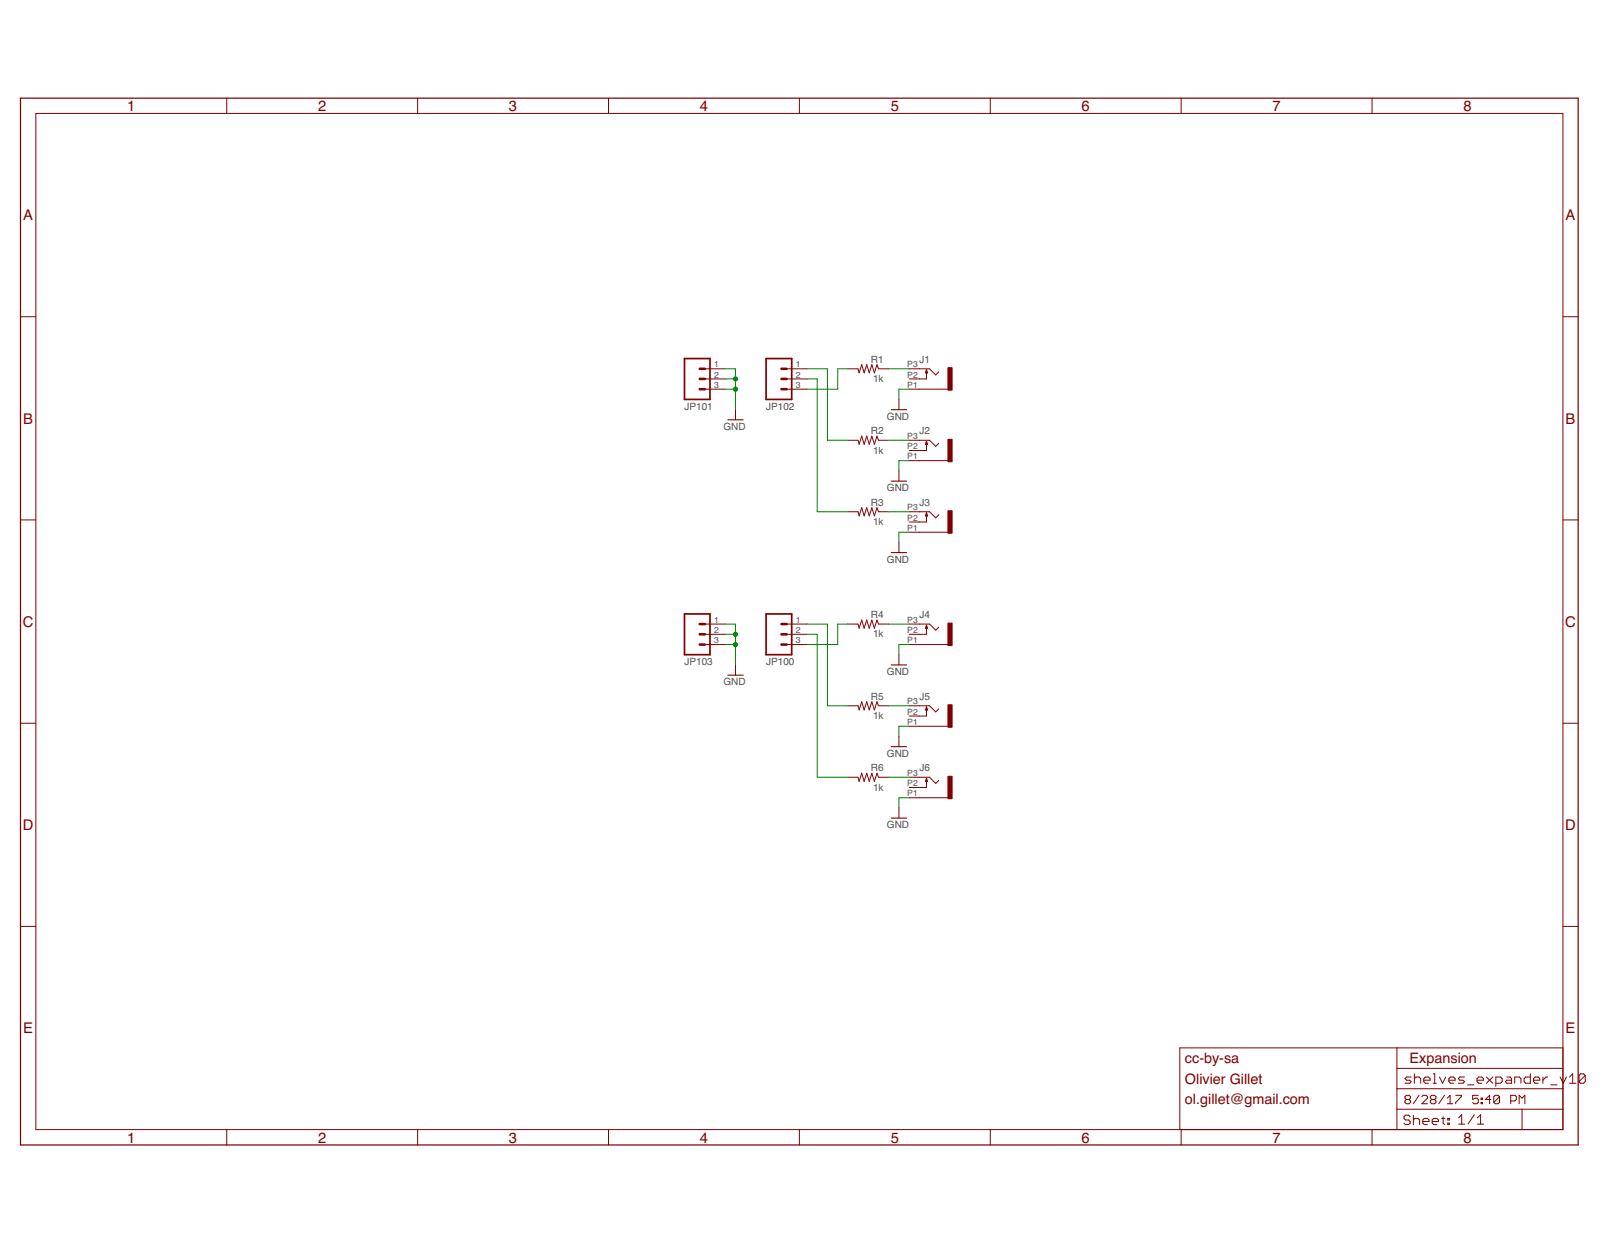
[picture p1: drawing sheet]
<svg xmlns="http://www.w3.org/2000/svg" width="279mm" height="216mm" viewBox="0 0 279 216" stroke-linecap="round" stroke-linejoin="round" font-family="sans-serif">
<g fill="none" stroke="#800000" stroke-width=".17">
<path d="M6.2 19.7h265v176.3h-265zM39.3 17v2.7M72.5 17v2.7M105.6 17v2.7M138.7 17v2.7M171.9 17v2.7M205 17v2.7M238.1 17v2.7M3.6 55h2.6M271.2 55h2.7M122.3 64h3.6M122.3 65.8h3.6"/>
<path d="M122.3 67.5h3.6M127.6 71.1v1.8M136.5 64h3.5M136.5 65.8h3.5M136.5 67.5h3.5M147.1 64h1.8l.2 .7 .4-1.4 .5 1.4 .4-1.4 .5 1.4 .4-1.4 .4 1.4 .5-1.4 .3 .7h1.7M147.1 76.4h1.8l.2 .7 .4-1.4 .5 1.4 .4-1.4 .5 1.4 .4-1.4 .4 1.4 .5-1.4 .3 .7h1.7M156 69.3v1.8M157.8 64h3.5l1.1 1.1 .5-.6M157.8 67.5h6.7M157.8 76.4h3.5l1.1 1.1 .5-.6M157.8 79.9h6.7"/>
<path d="M160.8 64.2v1.6h-3M160.8 76.6v1.6h-3M3.6 90.2h2.6M147.1 88.8h1.8l.2 .7 .4-1.4 .5 1.4 .4-1.4 .5 1.4 .4-1.4 .4 1.4 .5-1.4 .3 .7h1.7M156 81.7v1.8M156 94.1v1.8M157.8 88.8h3.5l1.1 1.1 .5-.6M157.8 92.4h6.7M160.8 89v1.6h-3M271.2 90.2h2.7M122.3 108.3h3.6M122.3 110.1h3.6"/>
<path d="M122.3 111.9h3.6M127.6 115.4v1.8M136.5 108.3h3.5M136.5 110.1h3.5M136.5 111.9h3.5M147.1 108.3h1.8l.2 .7 .4-1.4 .5 1.4 .4-1.4 .5 1.4 .4-1.4 .4 1.4 .5-1.4 .3 .7h1.7M156 113.6v1.8M157.8 108.3h3.5l1.1 1.1 .5-.6M157.8 111.9h6.7M160.8 108.5v1.6h-3M3.6 125.5h2.6M147.1 122.5h1.8l.2 .7 .4-1.4 .5 1.4 .4-1.4 .5 1.4 .4-1.4 .4 1.4 .5-1.4 .3 .7h1.7"/>
<path d="M147.1 134.9h1.8l.2 .7 .4-1.4 .5 1.4 .4-1.4 .5 1.4 .4-1.4 .4 1.4 .5-1.4 .3 .7h1.7M156 127.8v1.8M157.8 122.5h3.5l1.1 1 .5-.5M157.8 126h6.7M157.8 134.9h3.5l1.1 1.1 .5-.6M157.8 138.5h6.7M160.8 122.7v1.6h-3M160.8 135.1v1.6h-3M271.2 125.5h2.7M156 140.2v1.8M3.6 160.8h2.6M271.2 160.8h2.7"/>
<path d="M39.3 196v2.7M72.5 196v2.7M105.6 196v2.7M138.7 196v2.7M171.9 196v2.7M205 196v2.7M238.1 196v2.7M242.4 192.5h28.8M242.4 181.9v14.1M242.4 189h28.8M242.4 185.4h28.8M244.1 190.8l-.3-.2v-.3l.3-.2h.4l.3 .2v.3l-.3 .2"/>
<path d="M244.1 190.8l-.3 .3v.2l.3 .3h.4l.3-.3v-.2l-.3-.3M244.1 190.8h.4M244.7 193.8l-.2-.3h-.6l-.3 .3v.3l.3 .3h.6l.2 .2v.3l-.2 .3h-.6l-.3-.3M244.9 186.9h-.8l-.3 .3 .3 .3h.5l.3 .2-.3 .3h-.8M245.3 193.5v1.7M245.3 194.4l.3-.3h.5l.3 .3v.8M245.4 187.2l.3-.3h.6l.2 .3v.8M245.4 186.4v1.6M246.3 190.1l-1 1.5M246.7 190.3l.3-.2h.5l.2 .2v.3l-1 1h1M246.9 194.6h1.1v-.2l-.3-.3h-.5l-.3 .3v.5l.3 .3h.5M247.1 187.5h1.1v-.3l-.3-.3h-.5l-.3 .3v.5l.3 .3h.5"/>
<path d="M248.5 190.8l-.3-.2v-.3l.3-.2h.5l.2 .2v.3l-.2 .2M248.5 190.8l-.3 .3v.2l.3 .3h.5l.2-.3v-.2l-.2-.3M248.5 190.8h.5M248.5 194.6h1.1v-.2l-.2-.3h-.6l-.3 .3v.5l.3 .3h.6M248.7 188h.6M248.7 186.4h.3v1.6M249.8 186.9l.5 1.1 .6-1.1M250.2 194.1h.5M250.4 193.8v1.1l.3 .3M250.7 190.1l-1 1.5M251.2 191.6h.9M251.2 190.6l.5-.5v1.5"/>
<path d="M251.2 194.1h.3v.3h-.3zM251.2 194.9h.3v.3h-.3zM251.4 187.5h1.1v-.3l-.3-.3h-.5l-.3 .3v.5l.3 .3h.5M252.6 190.1h1v.2l-1 1v.3M253.1 194l.6-.5v1.6M253.1 195.1h1.1M254.1 186.9h-.8l-.2 .3 .2 .3h.6l.2 .2-.2 .3h-.8M254.7 188.3h1.1M255.8 193.5l-1 1.6M256.3 187.5h1.1v-.3l-.2-.3h-.6l-.3 .3v.5l.3 .3h.6M256.4 195.1h1.1M256.4 194l.5-.5v1.6"/>
<path d="M256.5 190.1h-.9v.7l.5-.2h.2l.2 .2v.5l-.2 .3h-.5l-.2-.3M257 191.3h.3v.3h-.3zM257 190.6h.3v.2h-.3zM258 186.9l1.1 1.1M258.7 190.8h-.9l.7-.7v1.5M259.1 186.9l-1.1 1.1M259.6 188h.8l.3-.3v-.5l-.3-.3h-.8v1.7M260.2 190.3l-.2-.2h-.5l-.3 .2v1M260.2 190.3v1l-.2 .3h-.5l-.3-.3M260.2 190.3l-1 1M261.5 186.9h.5l.3 .3v.8h-.8l-.3-.3 .3-.2h.8M262.2 191.1h.7l.2-.3v-.5l-.2-.2h-.7v1.5"/>
<path d="M262.9 188v-1.1h.8l.2 .3v.8M263.6 191.6v-1.5l.5 .5 .5-.5v1.5M264.1 192.5v3.5M265.6 186.4v1.6h-.8l-.3-.3v-.5l.3-.3h.8M266.1 187.5h1.1v-.3l-.3-.3h-.5l-.3 .3v.5l.3 .3h.5M267.8 186.9v1.1M268.6 186.9h-.3l-.5 .6M269.1 188.3h1.1M270.7 186.9l.6 1.1 .5-1.1M271.2 181.9h-66.5v14.1M272.4 188h1.1M272.4 186.9l.5-.5v1.6"/>
<path d="M275.1 186.6v1.1l-.3 .3h-.5l-.3-.3M275.1 186.6l-.3-.2h-.5l-.3 .2v1.1M275.1 186.6l-1.1 1.1"/>
</g>
<path d="M3.6 17h270.3v181.7h-270.3z" fill="none" stroke="#800000" stroke-width=".21"/>
<g fill="none" stroke="#800000" stroke-width=".19">
<path d="M126.3 72.9h2.7M154.7 71.1h2.6M160.8 64.2l.2 .5h-.4zM160.8 76.6l.2 .5h-.4zM154.7 83.5h2.6M154.7 95.9h2.6M160.8 89l.2 .5h-.4zM126.3 117.2h2.7M154.7 115.4h2.6M160.8 108.5l.2 .5h-.4zM154.7 129.6h2.6M160.8 122.7l.2 .5h-.4z"/>
<path d="M160.8 135.1l.2 .5h-.4zM154.7 142h2.6"/>
</g>
<g fill="#800000" stroke="#800000" stroke-width=".17">
<path d="M164.5 63.8h.7v3.9h-.7z"/>
<path d="M164.5 122.3h.7v3.9h-.7z"/>
<path d="M164.5 134.7h.7v3.9h-.7z"/>
<path d="M164.5 108.1h.7v3.9h-.7z"/>
<path d="M164.5 76.2h.7v3.9h-.7z"/>
<path d="M164.5 88.6h.7v3.9h-.7z"/>
</g>
<path d="M118.8 62.2h4.4v7.1h-4.4zM132.9 62.2h4.5v7.1h-4.5zM118.8 106.6h4.4v7h-4.4zM132.9 106.6h4.5v7h-4.5z" fill="none" stroke="#800000" stroke-width=".3"/>
<path d="M121.4 67.5h.9M121.4 65.8h.9M121.4 64h.9M135.6 67.5h.9M135.6 65.8h.9M135.6 64h.9M121.4 111.9h.9M121.4 110.1h.9M121.4 108.3h.9M135.6 111.9h.9M135.6 110.1h.9M135.6 108.3h.9" fill="none" stroke="#800000" stroke-width=".44"/>
<g fill="none" stroke="#008000" stroke-width=".17">
<path d="M125.9 64h1.7v7.1M125.9 65.8h1.7M125.9 67.5h1.7M140 64h3.6v12.4h3.5M140 65.8h1.8v23h5.3M147.1 64h-1.7v3.5h-5.4M154.2 64h3.6M154.2 76.4h3.6M157.8 67.5h-1.8v1.8M157.8 79.9h-1.8v1.8M154.2 88.8h3.6M157.8 92.4h-1.8v1.7"/>
<path d="M125.9 111.9h1.7M125.9 108.3h1.7v7.1M125.9 110.1h1.7M140 108.3h3.6v14.2h3.5M140 110.1h1.8v24.8h5.3M147.1 108.3h-1.7v3.6h-5.4M154.2 108.3h3.6M157.8 111.9h-1.8v1.7M154.2 122.5h3.6M154.2 134.9h3.6M157.8 126h-1.8v1.8M157.8 138.5h-1.8v1.7"/>
</g>
<g fill="#008000" stroke="#008000" stroke-width=".17">
<circle cx="127.6" cy="111.9" r=".36"/>
<circle cx="127.6" cy="110.1" r=".36"/>
<circle cx="127.6" cy="67.5" r=".36"/>
<circle cx="127.6" cy="65.8" r=".36"/>
</g>
<g font-size="2.6" fill="#800000">
<text x="22.1" y="19.3">1</text>
<text x="55.2" y="19.3">2</text>
<text x="88.3" y="19.3">3</text>
<text x="121.5" y="19.3">4</text>
<text x="154.6" y="19.3">5</text>
<text x="187.7" y="19.3">6</text>
<text x="220.8" y="19.3">7</text>
<text x="254" y="19.3">8</text>
<text x="4" y="38.2">A</text>
<text x="271.7" y="38.2">A</text>
<text x="4" y="73.5">B</text>
<text x="271.7" y="73.5">B</text>
<text x="4" y="108.8">C</text>
<text x="271.6" y="108.8">C</text>
<text x="4" y="144.1">D</text>
<text x="271.6" y="144.1">D</text>
<text x="4" y="179.3">E</text>
<text x="271.7" y="179.3">E</text>
<text x="22.1" y="198.3">1</text>
<text x="55.2" y="198.3">2</text>
<text x="88.3" y="198.3">3</text>
<text x="121.5" y="198.3">4</text>
<text x="154.6" y="198.3">5</text>
<text x="187.7" y="198.3">6</text>
<text x="220.8" y="198.3">7</text>
<text x="254" y="198.3">8</text>
</g>
<g font-size="2.5" fill="#800000">
<text x="205.6" y="184.5">cc-by-sa</text>
<text x="244.6" y="184.5">Expansion</text>
<text x="205.6" y="188.1">Olivier Gillet</text>
<text x="205.6" y="191.6">ol.gillet@gmail.com</text>
</g>
<g font-size="1.7" fill="#505050">
<text x="151.1" y="63">R1</text>
<text x="159.5" y="62.9">J1</text>
<text x="118.8" y="71.1">JP101</text>
<text x="133" y="71.1">JP102</text>
<text x="151.5" y="66.3">1k</text>
<text x="125.6" y="74.6">GND</text>
<text x="151.1" y="75.4">R2</text>
<text x="153.9" y="72.9">GND</text>
<text x="159.5" y="75.3">J2</text>
<text x="151.5" y="78.7">1k</text>
<text x="151.1" y="87.8">R3</text>
<text x="153.9" y="85.3">GND</text>
<text x="159.5" y="87.8">J3</text>
<text x="151.5" y="91.1">1k</text>
<text x="153.9" y="97.7">GND</text>
<text x="151.1" y="107.3">R4</text>
<text x="159.5" y="107.3">J4</text>
<text x="151.5" y="110.6">1k</text>
<text x="118.8" y="115.4">JP103</text>
<text x="125.6" y="119">GND</text>
<text x="133" y="115.4">JP100</text>
<text x="153.9" y="117.2">GND</text>
<text x="151.1" y="121.4">R5</text>
<text x="151.5" y="124.8">1k</text>
<text x="159.5" y="121.4">J5</text>
<text x="153.9" y="131.4">GND</text>
<text x="151.1" y="133.9">R6</text>
<text x="151.5" y="137.2">1k</text>
<text x="159.5" y="133.8">J6</text>
<text x="153.9" y="143.8">GND</text>
</g>
<g font-size="1.5" fill="#505050">
<text x="124" y="63.8">1</text>
<text x="124" y="65.5">2</text>
<text x="138.1" y="63.8">1</text>
<text x="138.1" y="65.5">2</text>
<text x="157.5" y="63.8">P3</text>
<text x="157.5" y="65.5">P2</text>
<text x="124" y="67.3">3</text>
<text x="138.1" y="67.3">3</text>
<text x="157.5" y="67.3">P1</text>
<text x="157.5" y="76.2">P3</text>
<text x="157.5" y="77.9">P2</text>
<text x="157.5" y="79.7">P1</text>
<text x="157.5" y="88.6">P3</text>
<text x="157.5" y="92.1">P1</text>
<text x="157.5" y="90.3">P2</text>
<text x="124" y="108.1">1</text>
<text x="124" y="109.8">2</text>
<text x="124" y="111.6">3</text>
<text x="138.1" y="108.1">1</text>
<text x="138.1" y="109.8">2</text>
<text x="138.1" y="111.6">3</text>
<text x="157.5" y="111.6">P1</text>
<text x="157.5" y="108.1">P3</text>
<text x="157.5" y="109.8">P2</text>
<text x="157.5" y="125.8">P1</text>
<text x="157.5" y="122.2">P3</text>
<text x="157.5" y="124">P2</text>
<text x="157.5" y="134.7">P3</text>
<text x="157.5" y="136.4">P2</text>
<text x="157.5" y="138.2">P1</text>
</g>
</svg>
